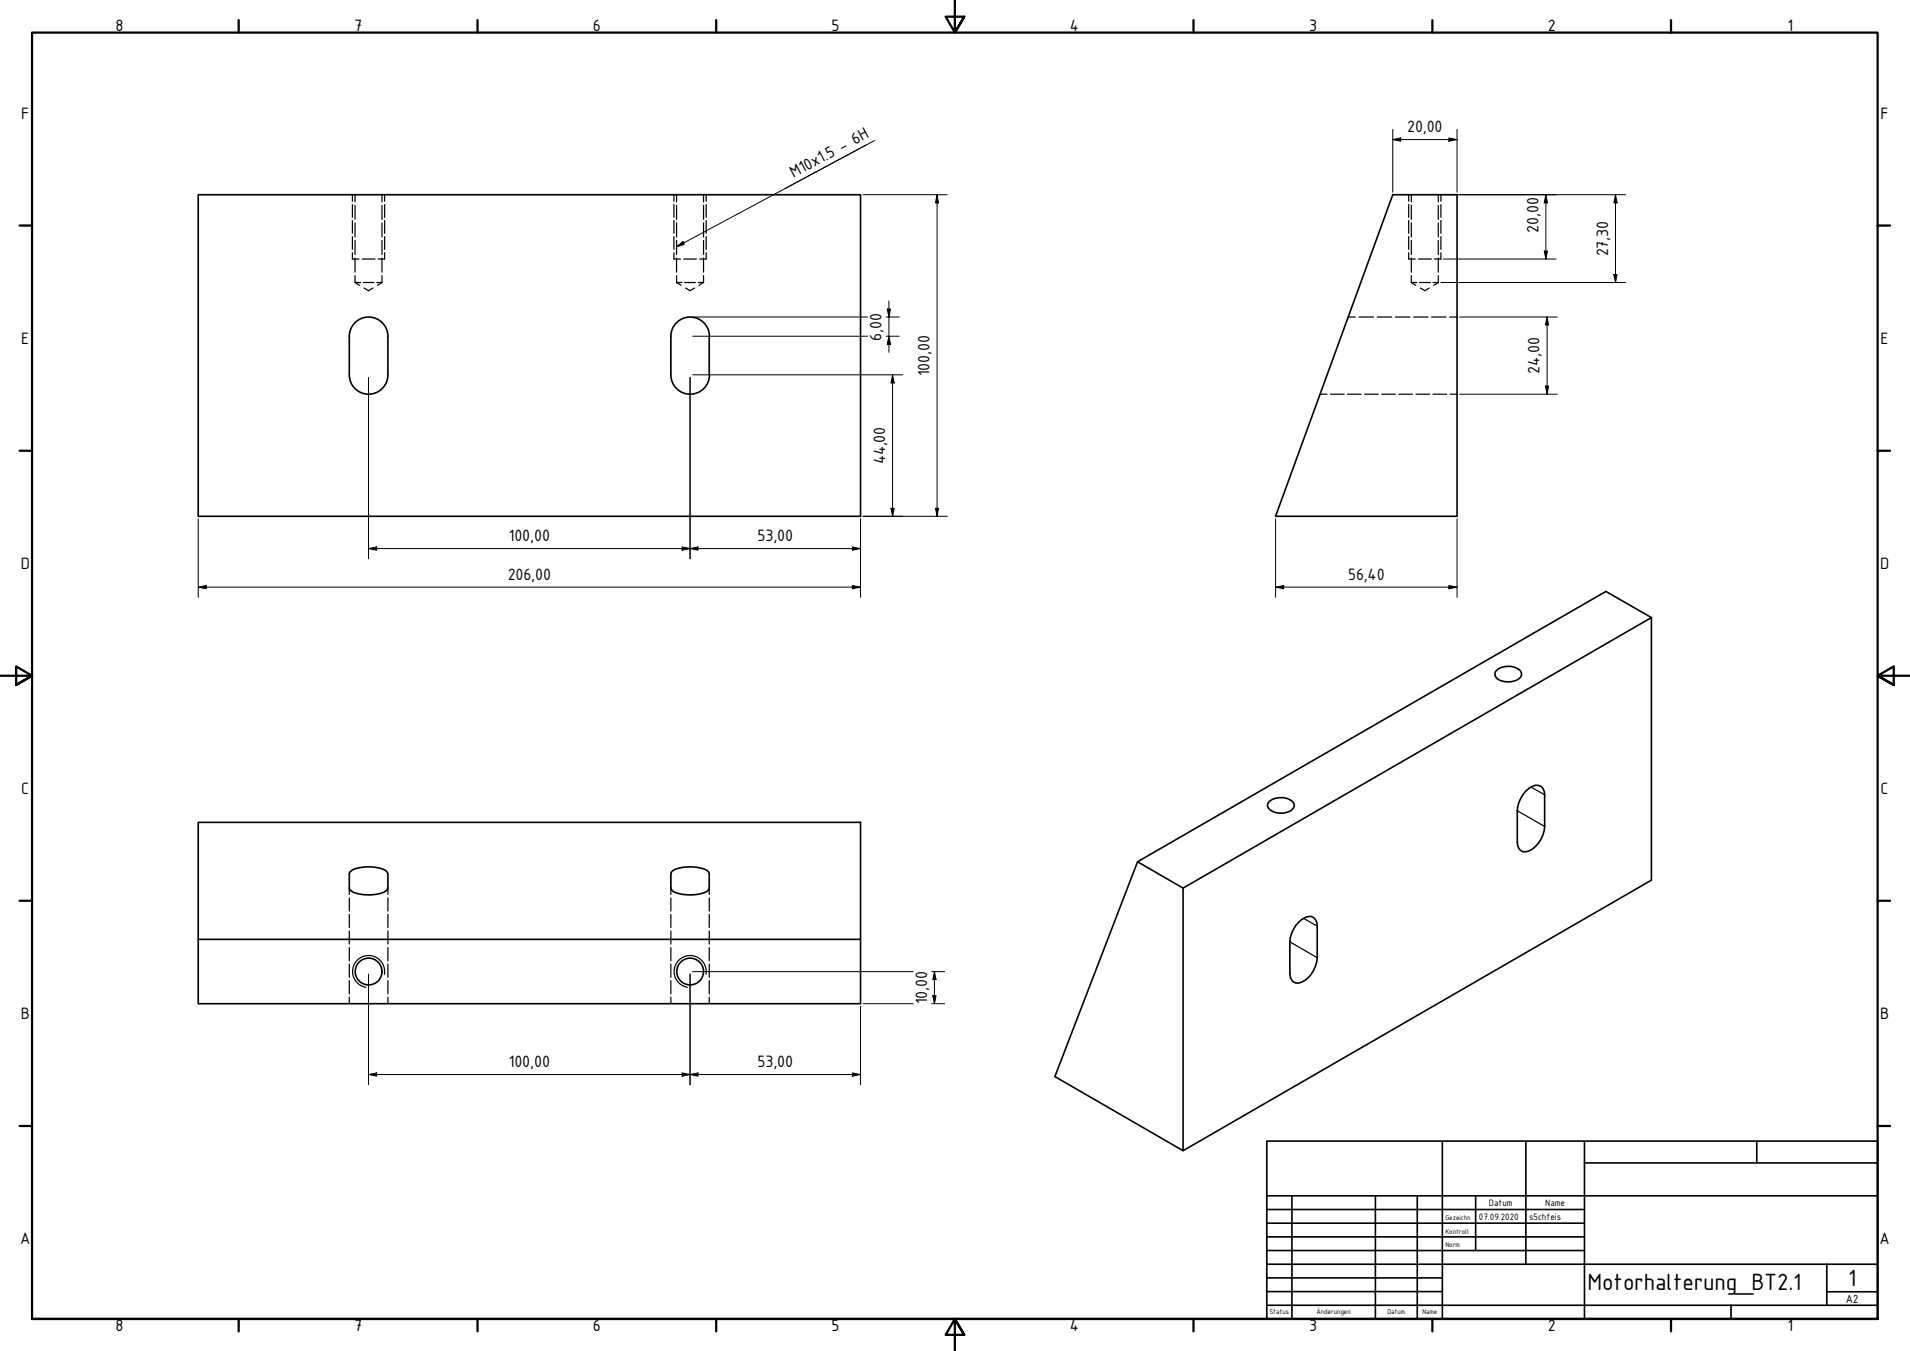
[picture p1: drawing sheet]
<svg xmlns="http://www.w3.org/2000/svg" width="594mm" height="420mm" viewBox="0 0 594 420" stroke-linecap="round" stroke-linejoin="round" font-family="sans-serif">
<!-- layer: Verdeckt (ISO) -->
<g fill="none" stroke="#000" stroke-width=".38">
<path d="M109.6 60.6v2M109.6 63.6v4M109.6 68.6v4M109.6 73.6v4M109.6 78.6v2h2M110.4 60.6v2.2M110.4 63.9v4.3M110.4 69.3v4.4M110.4 74.8v4.4M118.8 60.6v2.2M118.8 63.9v4.3M118.8 69.3v4.4"/>
<path d="M118.8 74.8v4.4M119.6 60.6v2M119.6 63.6v4M119.6 68.6v4M119.6 73.6v4M119.6 78.6v2h-2M209.6 78.6v2h2M209.6 60.6v2M209.6 63.6v4M209.6 68.6v4M209.6 73.6v4M210.4 60.6v2.2"/>
<path d="M210.4 63.9v4.3M210.4 69.3v4.4M210.4 74.8v4.4M218.8 60.6v2.2M218.8 63.9v4.3M218.8 69.3v4.4M218.8 74.8v4.4M219.6 78.6v2h-2M219.6 60.6v2M219.6 63.6v4M219.6 68.6v4M219.6 73.6v4"/>
<path d="M438.1 78.6v2h2.1M438.1 60.6v2M438.1 63.6v4M438.1 68.6v4M438.1 73.6v4M439 60.6v2.2M439 63.9v4.3M439 69.3v4.4M439 74.8v4.4M447.4 60.6v2.2M447.4 63.9v4.3M447.4 69.3v4.4"/>
<path d="M447.4 74.8v4.4M448.2 78.6v2h-2M448.2 60.6v2M448.2 63.6v4M448.2 68.6v4M448.2 73.6v4M110.4 87.9h1.7M110.4 87.9l1.4 .9M110.4 80.2v4.4M110.4 85.7v2.2M112.6 80.6h4M113 87.9h3.3"/>
<path d="M113.2 89.6l1.4 .8 1.4-.8M117.2 87.9h1.6M118.8 87.9l-1.4 .9M118.8 80.2v4.4M118.8 85.7v2.2M210.4 87.9h1.7M210.4 87.9l1.4 .9M210.4 80.2v4.4M210.4 85.7v2.2M212.7 80.6h3.9M213 87.9h3.3M213.2 89.6l1.4 .8 1.4-.8"/>
<path d="M217.2 87.9h1.6M218.8 87.9l-1.4 .9M218.8 80.2v4.4M218.8 85.7v2.2M419.4 98.6h2.2M422.7 98.6h4.5M428.4 98.6h4.5M434 98.6h4.5M439 87.9h1.7M439 87.9l1.4 .9M439 80.2v4.4M439 85.7v2.2"/>
<path d="M439.7 98.6h4.5M441.2 80.6h4M441.5 87.9h3.4M441.8 89.6l1.4 .8 1.4-.8M445.3 98.6h4.5M445.7 87.9h1.7M447.4 87.9l-1.4 .9M447.4 80.2v4.4M447.4 85.7v2.2M450.9 98.6h2.3M410.6 122.6h2.1M413.8 122.6h4.3"/>
<path d="M419.1 122.6h4.3M424.4 122.6h4.3M429.8 122.6h4.2M435.1 122.6h4.3M440.4 122.6h4.3M445.7 122.6h4.3M451 122.6h2.2M108.6 276.1v2.1M108.6 279.3v4M120.6 276.1v2.1M120.6 279.3v4M208.7 276.1v2.1"/>
<path d="M208.7 279.3v4M220.6 276.1v2.1M220.6 279.3v4M108.6 284.4v4.1M108.6 289.5v4.1M108.6 294.7v4.1M108.6 299.8v4.2M120.6 284.4v4.1M120.6 289.5v4.1M120.6 294.7v4.1M120.6 299.8v4.2M208.7 284.4v4.1"/>
<path d="M208.7 289.5v4.1M208.7 294.7v4.1M208.7 299.8v4.2M220.6 284.4v4.1M220.6 289.5v4.1M220.6 294.7v4.1M220.6 299.8v4.2M108.6 305v4.1M108.6 310.1v2M120.6 305v4.1M120.6 310.1v2M208.7 305v4.1"/>
<path d="M208.7 310.1v2M220.6 305v4.1M220.6 310.1v2"/>
</g>
<!-- layer: Sichtbar (ISO) -->
<g fill="none" stroke="#000" stroke-width=".51">
<path d="M61.7 60.6h206v100h-206zM433.2 60.6h20v100h-56.5zM110.4 100.4a6 6 0 0 1 6.5-1.4 6 6 0 0 1 3.7 5.6v12a6 6 0 0 1-6 6 6 6 0 0 1-6-6v-12a6 6 0 0 1 1.8-4.2zM220.6 104.6v12M220.7 104.6a6 6 0 0 0-6-6 6 6 0 0 0-6 6v12a6 6 0 0 0 6 6 6 6 0 0 0 6-6M513.7 192.1l-14.2-8.2-145.7 84.1-25.7 66.8 39.9 23.1M465.6 208.4a6 6 0 0 1 7.2 .1 1.7 1.7 0 0 1-.6 2.7 6.5 6.5 0 0 1-6.5-.1 1.69 1.69 0 0 1-.1-2.7zM61.7 255.8h206v36.3h-206zM394.8 249.2a5.5 5.5 0 0 1 7.7 .8 2.29 2.29 0 0 1-1.9 2.5 5.5 5.5 0 0 1-6.1-1.3l-.3-.7 .1-.6zM474.7 246a4.1 4.1 0 0 1 4.7-1.4l.9 1.5 .1 1.1v9.8a8.6 8.6 0 0 1-5.7 7.9 2.48 2.48 0 0 1-2.8-3v-9.8a9.4 9.4 0 0 1 2.8-6.1zM108.8 271.3a9.8 9.8 0 0 1 8-1.6 4.4 4.4 0 0 1 3.8 2.1v4.3a2.84 2.84 0 0 1-2.6 1.8 13.2 13.2 0 0 1-8.7-.7l-.5-.6-.2-.5zM209.3 270.7a12.8 12.8 0 0 1 10.7 0l.5 .6 .1 .5v4.3a2.63 2.63 0 0 1-2.5 1.8 13.4 13.4 0 0 1-8.8-.7l-.5-.6-.1-.5v-4.3l.1-.5z"/>
<path d="M353.8 268l14.2 8.2M368 276.2l145.7-84.1v81.6l-145.7 84.2zM61.7 292.1v20h206v-20M404 286.7a4.8 4.8 0 0 1 3.9-1.7 2.83 2.83 0 0 1 1.8 3v9.9a8.6 8.6 0 0 1-5.7 7.8 2.5 2.5 0 0 1-2.8-3v-9.8a9.5 9.5 0 0 1 2.8-6.2z"/>
<circle cx="114.6" cy="302.1" r="4.2"/>
<circle cx="214.7" cy="302.1" r="4.2"/>
</g>
<!-- layer: Sichtbar schmal (ISO) -->
<path d="M471.9 252.1l8.5 4.9M476.2 244.8l4.2 2.4M401.2 292.9l8.5 5M405.4 285.6l4.3 2.4M119.6 303a5 5 0 0 0-4.1-5.8 5 5 0 0 0-5.8 4.1 5 5 0 0 0 4.1 5.8M219.6 303a5 5 0 0 0-4.1-5.8 5 5 0 0 0-5.7 4.1 5 5 0 0 0 4 5.8" fill="none" stroke="#000" stroke-width=".38"/>
<!-- layer: Rahmen (ISO) -->
<g fill="none" stroke="#000" stroke-width=".7">
<path d="M74.2 6.3v3.8M148.5 6.3v3.8M222.8 6.3v3.8M297 .2v9.9l-2.9-4.9h5.8l-2.9 4.9 2.9-4.9M371.2 6.3v3.8M445.5 6.3v3.8M519.7 6.3v3.8M6.1 70.1h3.9M584 70.1h3.9M6.1 140.2h3.9M584 140.2h3.9M0 210.2h10l-5-3v5.8l5-2.8-5 2.8"/>
<path d="M594 210.2h-10l5-3v5.8l-5-2.8 5 2.8M6.1 280.1h3.9M584 280.1h3.9M6.1 350.2h3.9M584 350.2h3.9M10 410.2v-400.1h574v400.1h-574h574M74.2 410.2v3.9M148.5 410.2v3.9M222.8 410.2v3.9M299.9 415.1l-2.9-4.9 2.9 4.9h-5.8l2.9-4.9v10M371.2 410.2v3.9M445.5 410.2v3.9"/>
<path d="M519.7 410.2v3.9"/>
</g>
<!-- layer: Titel (ISO) -->
<g fill="none" stroke="#000" stroke-width=".51">
<path d="M394 354.9h190v55.3h-190zM448.6 354.9v55.3M474.6 354.9v38.3M492.8 354.9v55.3M546.4 354.9v6.8M394 376.2h98.8M394 371.9h190M401.8 371.9v38.3M427.8 371.9v38.3M440.8 371.9v38.3M459 371.9v17M492.8 361.7h91.2"/>
<path d="M394 380.4h98.8M394 384.7h98.8M394 388.9h98.8M394 393.2h190M394 397.4h54.6M568.2 393.2v12.7M394 405.9h190M394 401.7h54.6M538.4 405.9v4.3M568.2 401.7h15.8"/>
</g>
<g fill="none" stroke="#000" stroke-width=".31">
<path d="M433.2 43.4l2.5-.5v1zM433.2 43.4h20M433.2 40.2v19.6M450.7 42.9l2.5 .5-2.5 .5zM453.2 40.2v19.6M268.4 60.6h26.2M291.5 60.6l.4 2.5h-.9zM291.5 60.6v100M448.9 60.6h56.8M480.3 78.1h1l-.5 2.5zM480.8 60.6l.5 2.5h-1zM480.8 60.6v20"/>
<path d="M502.5 60.6l.5 2.5h-1zM502.5 60.6v27.3M215.5 98.6h54.4M275.7 98.6h4M276 96.1h1l-.5 2.5zM276.5 93.6v16M448.2 87.9h57.5M448.9 80.6h35.1M454 98.6h30.4M481.2 98.6l.4 2.5h-.9zM481.2 98.6v24M502 85.4h1l-.5 2.5z"/>
<path d="M114.6 117.4v56.4M214.6 117.4v56.4M215.5 116.6h65.3M215.5 104.6h54.4M275.7 104.6h4M276.5 104.6l.5 2.5h-1zM277.6 116.6l.5 2.5h-1zM277.6 116.6v44M454 122.6h30.4M480.7 120.1h.9l-.4 2.5zM277.1 158.1h1l-.5 2.5zM291 158.1h.9l-.4 2.5z"/>
<path d="M61.7 161.4v24.4M114.6 170.6l2.6-.5v1zM114.6 170.6h153.1M212.2 170.1l2.4 .5-2.4 .5zM214.6 170.6l2.5-.5v1zM265.1 170.1l2.6 .5-2.6 .5zM267.7 161.4v24.4M268.4 160.6h26.2M396.7 161.4v24.4M453.2 161.4v24.4M61.7 182.6l2.4-.5v1zM61.7 182.6h206"/>
<path d="M265.1 182.1l2.6 .5-2.6 .5zM396.7 182.6l2.6-.5v1zM396.7 182.6h56.5M450.7 182.1l2.5 .5-2.5 .5zM114.6 302.9v34.5M214.6 302.9v34.5M215.5 302.2h68.5M267.7 313v24.4M268.4 312.1h15.6M289.8 312.1h4M289.8 302.2h4M290.1 309.7h1l-.5 2.4z"/>
<path d="M290.6 302.2l.5 2.5h-1zM290.6 302.2v9.9M114.6 334.2l2.6-.5v1zM114.6 334.2h153.1M212.2 333.7l2.4 .5-2.4 .5zM214.6 334.2l2.5-.5v1zM265.1 333.7l2.6 .5-2.6 .5z"/>
</g>
<g fill="#000">
<path d="M433.2 43.4l2.5-.5v1z" fill-rule="evenodd"/>
<path d="M450.7 42.9l2.5 .5-2.5 .5z" fill-rule="evenodd"/>
<path d="M291.5 60.6l.4 2.5h-.9z" fill-rule="evenodd"/>
<path d="M480.3 78.1h1l-.5 2.5z" fill-rule="evenodd"/>
<path d="M480.8 60.6l.5 2.5h-1z" fill-rule="evenodd"/>
<path d="M502.5 60.6l.5 2.5h-1z" fill-rule="evenodd"/>
<path d="M276 96.1h1l-.5 2.5z" fill-rule="evenodd"/>
<path d="M502 85.4h1l-.5 2.5z" fill-rule="evenodd"/>
<path d="M276.5 104.6l.5 2.5h-1z" fill-rule="evenodd"/>
<path d="M277.6 116.6l.5 2.5h-1z" fill-rule="evenodd"/>
<path d="M481.2 98.6l.4 2.5h-.9z" fill-rule="evenodd"/>
<path d="M480.7 120.1h.9l-.4 2.5z" fill-rule="evenodd"/>
<path d="M277.1 158.1h1l-.5 2.5z" fill-rule="evenodd"/>
<path d="M291 158.1h.9l-.4 2.5z" fill-rule="evenodd"/>
<path d="M114.6 170.6l2.6-.5v1z" fill-rule="evenodd"/>
<path d="M212.2 170.1l2.4 .5-2.4 .5z" fill-rule="evenodd"/>
<path d="M214.6 170.6l2.5-.5v1z" fill-rule="evenodd"/>
<path d="M265.1 170.1l2.6 .5-2.6 .5z" fill-rule="evenodd"/>
<path d="M61.7 182.6l2.4-.5v1z" fill-rule="evenodd"/>
<path d="M265.1 182.1l2.6 .5-2.6 .5z" fill-rule="evenodd"/>
<path d="M396.7 182.6l2.6-.5v1z" fill-rule="evenodd"/>
<path d="M450.7 182.1l2.5 .5-2.5 .5z" fill-rule="evenodd"/>
<path d="M290.1 309.7h1l-.5 2.4z" fill-rule="evenodd"/>
<path d="M290.6 302.2l.5 2.5h-1z" fill-rule="evenodd"/>
<path d="M114.6 334.2l2.6-.5v1z" fill-rule="evenodd"/>
<path d="M212.2 333.7l2.4 .5-2.4 .5z" fill-rule="evenodd"/>
<path d="M214.6 334.2l2.5-.5v1z" fill-rule="evenodd"/>
<path d="M265.1 333.7l2.6 .5-2.6 .5z" fill-rule="evenodd"/>
</g>
<!-- layer: Symbol (ISO) -->
<path d="M269.3 45.1l-58.9 31.7M272 43.7l-27.8 15M210.4 76.8l2-1.7 .5 .9z" fill="none" stroke="#000" stroke-width=".31"/>
<path d="M210.4 76.8l2-1.7 .5 .9z" fill-rule="evenodd" fill="#000"/>
<g font-size="7.9">
<text x="493.8" y="401.3">Motorhalterung_BT2.1</text>
<text x="574.9" y="400">1</text>
</g>
<g font-size="5.5">
<text x="35.9" y="9.8">8</text>
<text x="110.2" y="9.8">7</text>
<text x="184.4" y="9.8">6</text>
<text x="258.6" y="9.8">5</text>
<text x="332.7" y="9.8">4</text>
<text x="407.2" y="9.8">3</text>
<text x="481.4" y="9.8">2</text>
<text x="556" y="9.8">1</text>
<text x="6.6" y="36.9">F</text>
<text x="437.6" y="41.1">20,00</text>
<text x="584.9" y="36.9">F</text>
<text x="246.8" y="55.4" transform="rotate(-28 246.8 55.4)">M10x1.5 - 6H</text>
<text x="478.5" y="72.4" transform="rotate(-90 478.5 72.4)">20,00</text>
<text x="500.2" y="79.7" transform="rotate(-90 500.2 79.7)">27,30</text>
<text x="6.6" y="106.9">E</text>
<text x="274.2" y="105.9" transform="rotate(-90 274.2 105.9)">6,00</text>
<text x="584.9" y="106.9">E</text>
<text x="289.1" y="116.9" transform="rotate(-90 289.1 116.9)">100,00</text>
<text x="478.9" y="116.2" transform="rotate(-90 478.9 116.2)">24,00</text>
<text x="275.3" y="144.4" transform="rotate(-90 275.3 144.4)">44,00</text>
<text x="158.2" y="168.3">100,00</text>
<text x="235.6" y="168.3">53,00</text>
<text x="6.5" y="176.9">D</text>
<text x="584.8" y="176.9">D</text>
<text x="157.9" y="180.3">206,00</text>
<text x="419.3" y="180.3">56,40</text>
<text x="6.6" y="246.9">C</text>
<text x="584.9" y="246.9">C</text>
<text x="6.5" y="316.9">B</text>
<text x="288.4" y="312.3" transform="rotate(-90 288.4 312.3)">10,00</text>
<text x="584.8" y="316.9">B</text>
<text x="158.2" y="331.8">100,00</text>
<text x="235.6" y="331.8">53,00</text>
<text x="6.3" y="386.9">A</text>
<text x="584.6" y="386.9">A</text>
<text x="35.9" y="414.1">8</text>
<text x="110.2" y="414.1">7</text>
<text x="184.4" y="414.1">6</text>
<text x="258.6" y="414.1">5</text>
<text x="332.7" y="414.1">4</text>
<text x="407.2" y="414.1">3</text>
<text x="481.4" y="414.1">2</text>
<text x="556" y="414.1">1</text>
</g>
<text font-size="3.9" x="574.1" y="405.1">A2</text>
<g font-size="3.1">
<text x="463.1" y="375.1">Datum</text>
<text x="480.6" y="375.1">Name</text>
<text x="460" y="379.4">07.09.2020</text>
<text x="475.6" y="379.4">s5chfeis</text>
</g>
<g font-size="2.3">
<text x="449.6" y="379.4">Gezeichn</text>
<text x="449.6" y="383.6">Kontroll</text>
<text x="449.6" y="387.9">Norm</text>
<text x="394.8" y="408.8">Status</text>
<text x="409.4" y="408.8">Änderungen</text>
<text x="431.5" y="408.8">Datum</text>
<text x="442.4" y="408.8">Name</text>
</g>
</svg>
